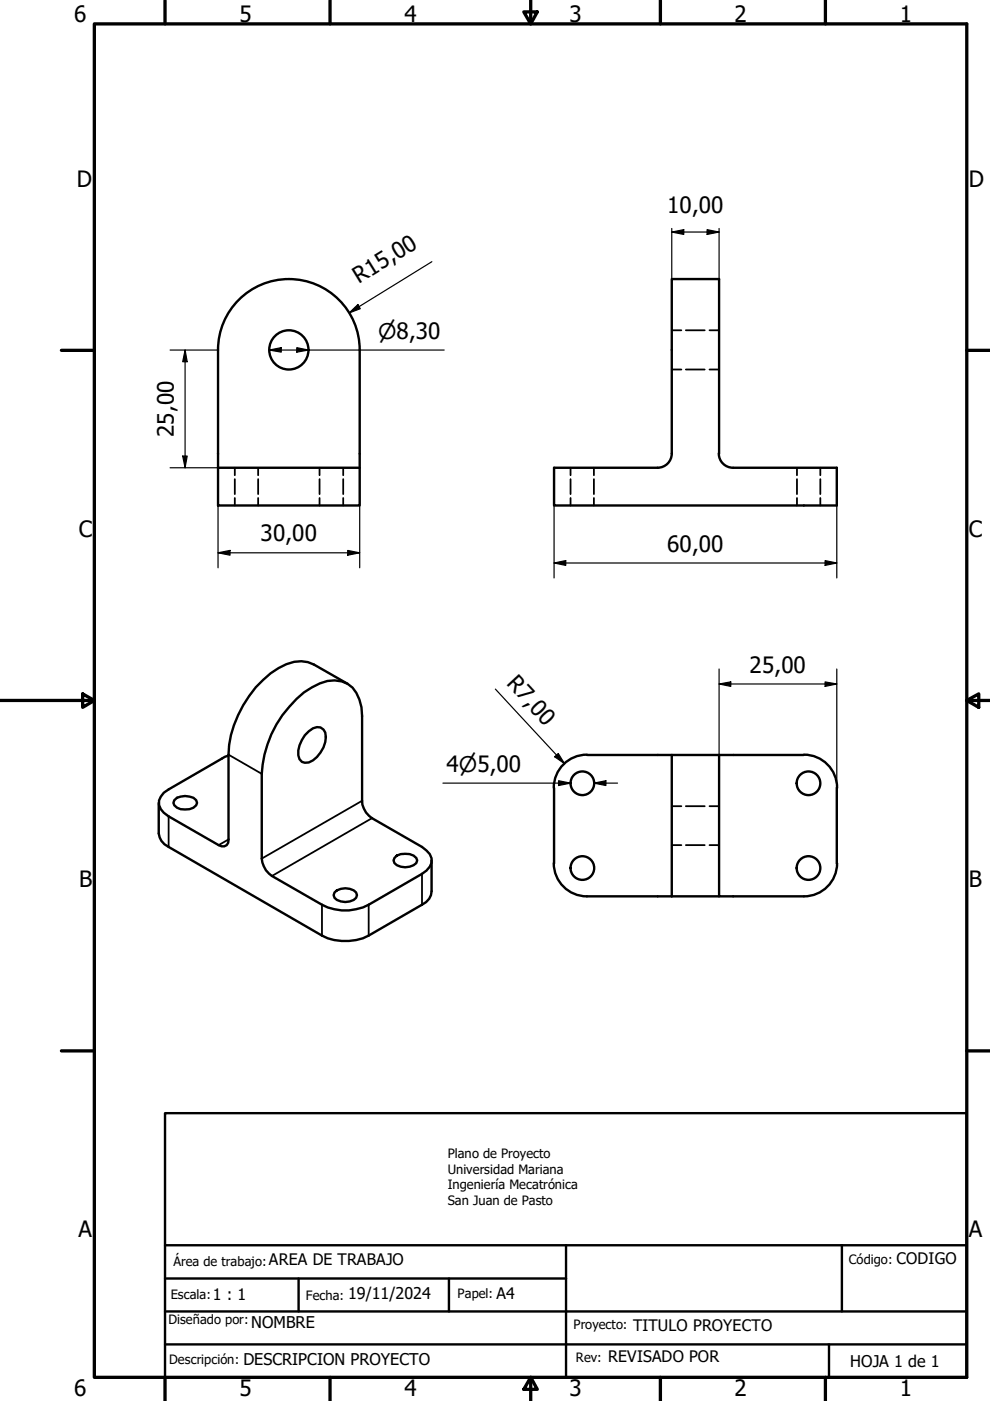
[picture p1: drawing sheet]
<svg xmlns="http://www.w3.org/2000/svg" width="210mm" height="297mm" viewBox="0 0 210 297" stroke-linecap="round" stroke-linejoin="round" font-family="sans-serif">
<!-- layer: Oculto (ISO) -->
<g fill="none" stroke="#000" stroke-width=".38">
<path d="M142.4 78.3h2.1M142.4 70h2.1M145.4 78.3h4M145.4 70h4M150.4 78.3h2.1M150.4 70h2.1M49.8 99.2v1.6M54.7 99.2v1.6M67.8 99.2v1.6M72.8 99.2v1.6M121 99.2v1.6M125.9 99.2v1.6"/>
<path d="M169 99.2v1.6M173.9 99.2v1.6M49.8 101.6v3.2M49.8 105.6v1.6M54.7 101.6v3.2M54.7 105.6v1.6M67.8 101.6v3.2M67.8 105.6v1.6M72.8 101.6v3.2M72.8 105.6v1.6M121 101.6v3.2M121 105.6v1.6"/>
<path d="M125.9 101.6v3.2M125.9 105.6v1.6M169 101.6v3.2M169 105.6v1.6M173.9 101.6v3.2M173.9 105.6v1.6M142.4 179.2h2.1M142.4 170.9h2.1M145.4 179.2h4M145.4 170.9h4M150.4 179.2h2.1M150.4 170.9h2.1"/>
</g>
<!-- layer: Visible (ISO) -->
<g fill="none" stroke="#000" stroke-width=".51">
<path d="M46.2 99.2v-25a15 15 0 0 1 15-15 15 15 0 0 1 15.1 15v25M46.2 99.2h30.1v8h-30.1zM139.4 99.2h-21.9v8h59.9v-8h-22M142.4 96.2v-37h10.1v37M142.4 96.2a3 3 0 0 1-3 3M152.4 96.2a3 3 0 0 0 3 3M62.9 148.2a15.1 15.1 0 0 1 6.5-3.8 5.5 5.5 0 0 1 6.8 3.9l.4 1.7 .2 1.8v18a4.6 4.6 0 0 0 2.1 3.7l10.6 6.1a3.4 3.4 0 0 1 2 3.3l-.4 .9-.7 .8-.9 .7-11.3 6.5a10.6 10.6 0 0 1-9.9 0l-10.6-6.1a4.7 4.7 0 0 1-2.2-3.7v-17.9a23.5 23.5 0 0 1 7.4-15.9zM65.5 155.1a2.02 2.02 0 0 1 3.5 .2 5.9 5.9 0 0 1-3.5 6.4 1.62 1.62 0 0 1-2.3-1.6 6.2 6.2 0 0 1 2.3-5zM73.7 145l-7.2-4.1a6.7 6.7 0 0 0-5.8-.1 21.8 21.8 0 0 0-11.1 13l-.6 2.1-.4 2.1-.1 2v18a1.27 1.27 0 0 1-.7 1.3 1.27 1.27 0 0 1-1.4-.1l-10.6-6.1a3.4 3.4 0 0 1-2.1-3.4l.4-.8 .6-.8 1.1-.7 11.9-6.9 .8-.3M33.7 170.2v6.5a3.5 3.5 0 0 0 2.1 2.9l32.5 18.8a11.1 11.1 0 0 0 9.9 0l11.3-6.6a3.3 3.3 0 0 0 2-2.8v-6.6M37 169.7a3.5 3.5 0 0 1 4.6 0l.2 .5a2.21 2.21 0 0 1-2.6 1.4 2.18 2.18 0 0 1-2.4-1.4zM117.5 167.1v16"/>
<path d="M124.4 160a7 7 0 0 0-7 7M124.5 160.1h17.9M152.5 160.1v29.9h17.9M152.5 160.1h-10.1v29.9M152.5 160.1h17.9M170.5 160a7 7 0 0 1 7 7M177.4 167.1v16M70.9 189.2a3.4 3.4 0 0 1 4.6 0l.2 .6a2.17 2.17 0 0 1-2.5 1.4 2.17 2.17 0 0 1-2.5-1.4zM84.1 181.4a3.8 3.8 0 0 1 4.2 .5l.2 .5a2.32 2.32 0 0 1-2.6 1.5 2.17 2.17 0 0 1-2.5-1.5l.2-.5zM117.4 183a7 7 0 0 0 7 7M124.5 190h28M177.5 183a7 7 0 0 1-7 7"/>
<circle cx="61.2" cy="74.2" r="4.2"/>
<circle cx="123.5" cy="166.1" r="2.51"/>
<circle cx="171.4" cy="166.1" r="2.51"/>
<circle cx="123.5" cy="184" r="2.51"/>
<circle cx="171.4" cy="184" r="2.51"/>
</g>
<!-- layer: Visible fina (ISO) -->
<path d="M35.8 173.1v6.5M48.5 178l-2.1 1.2M48.5 160l7 4.1M76.8 169.8l-21.3 12.2M78.9 173.5l-21.2 12.2M68.3 191.8v6.6M78.2 191.8v6.6M89.5 185.3v6.5" fill="none" stroke="#000" stroke-width=".38"/>
<path d="M35 236h170v56h-170zM35 271.1h85M35 278.1h170M35 264h170M63.3 271.1v7M95.2 271.1v7M120 264v28M178.5 264v14.1M35 285h170M175.8 285v7" fill="none" stroke="#000" stroke-width=".51"/>
<!-- layer: Borde (ISO) -->
<g fill="none" stroke="#000" stroke-width=".7">
<path d="M20 5.1h185v286.9h-185zM35 0v5.1M70 0v5.1M111.1 2.5h2.8l-1.4 2.6zM112.5 0v5.1M140 0v5.1M175 0v5.1M13 74.3h7M205 74.3h5M0 148.5h20M17.5 147.1l2.5 1.4-2.5 1.5zM205 148.5l2.5-1.4v2.9z"/>
<path d="M205 148.5h5M13 222.8h7M205 222.8h5M35 292v5M70 292v5M112.5 292l1.4 2.6h-2.8zM112.5 292v5M140 292v5M175 292v5"/>
</g>
<!-- layer: Cota (ISO) -->
<g fill="none" stroke="#000" stroke-width=".25">
<path d="M91.6 55.5l-17.6 10.8M142.4 49.2l2.6-.5v1zM142.4 49.2h10.1M142.4 48.4v10.8M149.9 48.7l2.6 .5-2.6 .5zM152.5 48.4v10.8M36.1 74.2h10.1M39.2 74.2l.5 2.5h-1zM39.2 74.2v25M57.1 74.2l2.5-.5v1zM57.1 74.2h37.1M62.9 73.7l2.5 .5-2.5 .5z"/>
<path d="M74 66.3l1.9-1.7 .5 .9zM36.1 99.2h10.1M38.7 96.7h1l-.5 2.5zM46.2 117.2l2.6-.5v1zM46.2 117.2h30.1M46.2 107.2v13.2M73.7 116.7l2.6 .5-2.6 .5zM76.3 107.2v13.2M117.5 119.4l2.5-.5v1zM117.5 119.4h59.9M117.5 107.2v15.3M174.9 118.9l2.5 .5-2.5 .5z"/>
<path d="M177.4 107.2v15.3M105 146.1l14.7 15.8M152.5 145l2.4-.4v.9zM152.5 141.8v18.3M152.5 145h24.9M174.9 144.6l2.5 .4-2.5 .5zM177.4 141.8v25.3M93.9 166h27.1h-2.6M117.6 160.5l.8-.7 1.3 2.1zM118.4 165.5l2.6 .5-2.6 .5zM125.9 166l2.6-.5v1zM125.9 166h5"/>
</g>
<g fill="#000">
<path d="M142.4 49.2l2.6-.5v1zM149.9 48.7l2.6 .5-2.6 .5zM39.2 74.2l.5 2.5h-1zM57.1 74.2l2.5-.5v1zM62.9 73.7l2.5 .5-2.5 .5zM74 66.3l1.9-1.7 .5 .9zM38.7 96.7h1l-.5 2.5zM46.2 117.2l2.6-.5v1zM73.7 116.7l2.6 .5-2.6 .5zM117.5 119.4l2.5-.5v1zM174.9 118.9l2.5 .5-2.5 .5zM152.5 145l2.4-.4v.9z"/>
<path d="M174.9 144.6l2.5 .4-2.5 .5zM117.6 160.5l.8-.7 1.3 2.1zM118.4 165.5l2.6 .5-2.6 .5zM125.9 166l2.6-.5v1z"/>
</g>
<g font-size="4.8">
<text x="15.7" y="4.6">6</text>
<text x="50.8" y="4.6">5</text>
<text x="85.8" y="4.6">4</text>
<text x="120.8" y="4.6">3</text>
<text x="155.8" y="4.6">2</text>
<text x="190.8" y="4.6">1</text>
<text x="16.3" y="39.5">D</text>
<text x="205.4" y="39.5">D</text>
<text x="141.5" y="45.1">10,00</text>
<text x="76.1" y="60.2" transform="rotate(-32 76.1 60.2)">R15,00</text>
<text x="36.8" y="92.7" transform="rotate(-90 36.8 92.7)">25,00</text>
<text x="16.7" y="113.8">C</text>
<text x="205.4" y="113.8">C</text>
<text x="55.2" y="114.8">30,00</text>
<text x="141.5" y="117">60,00</text>
<text x="158.9" y="142.7">25,00</text>
<text x="107.3" y="145.1" transform="rotate(47 107.3 145.1)">R7,00</text>
<text x="94.7" y="163.6">4⌀5,00</text>
<text x="16.8" y="188">B</text>
<text x="205.4" y="188">B</text>
<text x="16.6" y="262.3">A</text>
<text x="205.4" y="262.3">A</text>
<text x="15.7" y="296">6</text>
<text x="50.8" y="296">5</text>
<text x="85.8" y="296">4</text>
<text x="120.8" y="296">3</text>
<text x="155.8" y="296">2</text>
<text x="190.8" y="296">1</text>
</g>
<text font-size="4.6" x="80.2" y="71.8">⌀8,30</text>
<g font-size="3.4">
<text x="57" y="268.2">AREA DE TRABAJO</text>
<text x="190.1" y="267.9">CODIGO</text>
<text x="45.1" y="275.6">1 : 1</text>
<text x="73.8" y="275.4">19/11/2024</text>
<text x="105.3" y="275.4">A4</text>
<text x="53.3" y="281.5">NOMBRE</text>
<text x="134.2" y="282.2">TITULO PROYECTO</text>
<text x="51.6" y="289.4">DESCRIPCION PROYECTO</text>
<text x="129" y="288.8">REVISADO POR</text>
<text x="180.3" y="289.8">HOJA 1 de 1</text>
</g>
<g font-size="2.7">
<text x="94.9" y="245.6">Plano de Proyecto</text>
<text x="94.9" y="248.9">Universidad Mariana</text>
<text x="94.9" y="252.1">Ingeniería Mecatrónica</text>
<text x="94.9" y="255.4">San Juan de Pasto</text>
<text x="36.8" y="268.3">Área de trabajo:</text>
<text x="180" y="268.1">Código:</text>
<text x="36.2" y="275.5">Escala:</text>
<text x="64.8" y="275.6">Fecha:</text>
<text x="97" y="275.3">Papel:</text>
<text x="35.8" y="280.7">Diseñado por:</text>
<text x="121.6" y="281.9">Proyecto:</text>
<text x="35.9" y="289.3">Descripción:</text>
<text x="122.1" y="288.8">Rev:</text>
</g>
</svg>
